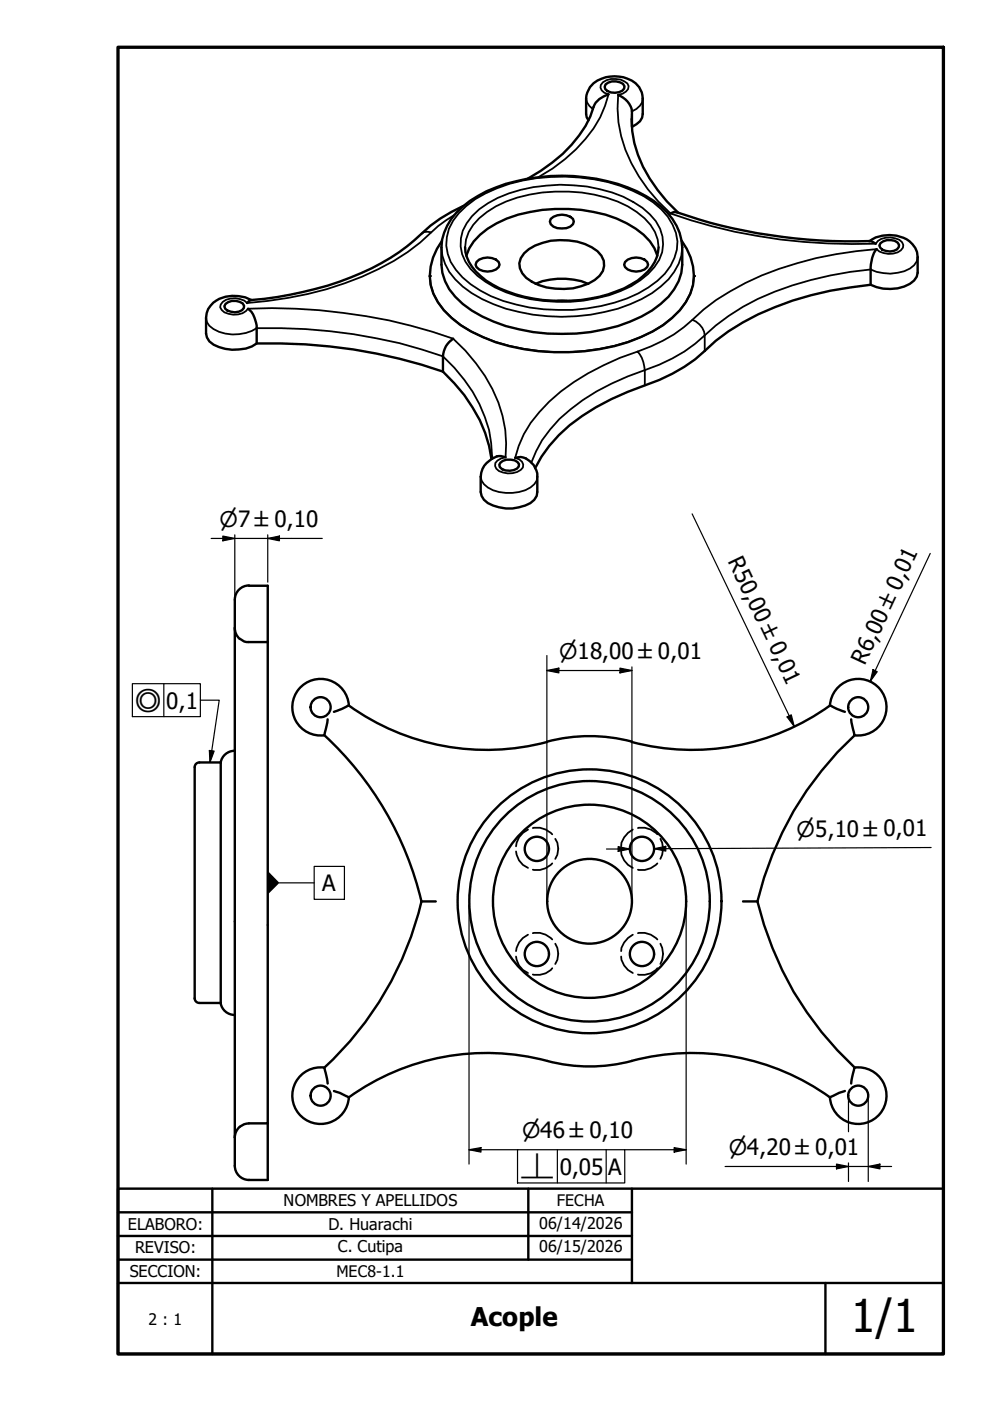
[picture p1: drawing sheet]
<svg xmlns="http://www.w3.org/2000/svg" width="210mm" height="297mm" viewBox="0 0 210 297" stroke-linecap="round" stroke-linejoin="round" font-family="sans-serif">
<!-- layer: Visible (ISO) -->
<g fill="none" stroke="#000" stroke-width=".51">
<path d="M128.4 17.9a3 3 0 0 1 3.7-.1l.3 .5a1.61 1.61 0 0 1-2 1.4 1.83 1.83 0 0 1-2.2-1.3zM129 20a4.6 4.6 0 0 0-3.1 2.7 24 24 0 0 1-8.8 11.8l-2.5 1.7-2.7 1.7M124.8 25.5l-.4-.6a11.6 11.6 0 0 1 .1-5.3 5.7 5.7 0 0 1 5.8-3.4 6.7 6.7 0 0 1 5.2 2.3l.6 1.1a14.9 14.9 0 0 1 0 5.3l-.4 .8-1.7 1.2M131.1 20.1a4.5 4.5 0 0 1 2.9 3.5v3.2M133.9 25.3a24.4 24.4 0 0 0 5.5 15l2 2.4 2.4 2.4M93.7 51a11.1 11.1 0 0 0 .4 14.8 27.1 27.1 0 0 0 13.9 7.6 46.1 46.1 0 0 0 27.8-1.9 19 19 0 0 0 10.6-9.2 11.6 11.6 0 0 0-1.9-11.3M96.8 45.1a25 25 0 0 1 12.7-6.7 40.1 40.1 0 0 1 25.6 2.2 17.6 17.6 0 0 1 8.3 7.3 16.5 16.5 0 0 1 .5 11.7 15.5 15.5 0 0 1-7.9 7.5 40.3 40.3 0 0 1-31.4 1.1 20.4 20.4 0 0 1-9.4-6.9l-.8-1.7a17.5 17.5 0 0 1-.2-10.3l.6-1.4 .9-1.5zM98.2 43.7a32.2 32.2 0 0 0-10.3 7.2 52.8 52.8 0 0 1-23.6 11 68.2 68.2 0 0 1-11.1 1.7l-.8 .6M98.6 52.4a8.3 8.3 0 0 0 3.3 6.1 25.3 25.3 0 0 0 15.2 5.2 29.6 29.6 0 0 0 18.1-4.2 9.5 9.5 0 0 0 4.4-7.1M98.9 54.2a11.5 11.5 0 0 1 6.4-6.8 32.8 32.8 0 0 1 23.1-1.9 20.3 20.3 0 0 1 9.4 5.7l.9 1.4 .7 1.6M101 55.5a3.4 3.4 0 0 1 4.7 0l.2 .6a2.32 2.32 0 0 1-2.5 1.5 2.32 2.32 0 0 1-2.6-1.5zM111.1 53.7a12.5 12.5 0 0 1 11.3-2.5 8.7 8.7 0 0 1 5.1 3 3.6 3.6 0 0 1-1.4 5.2 13.5 13.5 0 0 1-14.5-.5 3.5 3.5 0 0 1-.5-5.2z"/>
<path d="M116.8 46.4a3.5 3.5 0 0 1 4.7 0l.2 .6a2.16 2.16 0 0 1-2.6 1.4 2.16 2.16 0 0 1-2.5-1.4zM132.5 55.5a3.4 3.4 0 0 1 4.7 0l.2 .6a2.32 2.32 0 0 1-2.5 1.5 2.32 2.32 0 0 1-2.6-1.5zM142.2 45.3l.7-.4 .6 .1a115.2 115.2 0 0 0 41 6.1l1.2 .6M184.3 51.2a7.6 7.6 0 0 1 8.5 0 4.3 4.3 0 0 1 1.8 3.3v3.3a3.7 3.7 0 0 1-2.9 3 9.6 9.6 0 0 1-7.1-.4M185.9 52.8a6.9 6.9 0 0 0-1.3 4.3v3.3M186.7 51.5a2.94 2.94 0 0 1 3.6-.1l.3 .5a1.61 1.61 0 0 1-1.9 1.4l-1.6-.4-.7-.8zM47.8 64.4a2.94 2.94 0 0 1 3.6-.1l.4 .5a1.61 1.61 0 0 1-2 1.4l-1.6-.4-.4-.3-.2-.6zM52.6 65.5a5.4 5.4 0 0 1 1.8 4.1v3.2M53.3 63.6a7 7 0 0 0-8.7 1.2l-.5 .7a11.1 11.1 0 0 0-.2 6.1 4.9 4.9 0 0 0 3.9 2.4 9.3 9.3 0 0 0 6.6-1.2 111.1 111.1 0 0 1 39.5 6M93.9 78.8a33.1 33.1 0 0 1 9.8 15.7l.5 2.8M96.1 71.8a4.7 4.7 0 0 0-2.2 3.8v3.2M113.5 60.2a14.7 14.7 0 0 1 11.2 0"/>
<path d="M118.2 63.8h1.9M184.6 60.4a69.2 69.2 0 0 0-27.1 8l-3 1.8-2.7 2a35.5 35.5 0 0 1-15.1 9.5 47.7 47.7 0 0 0-18.2 10.6l-2 2.2-1.7 2.3-1.3 2.4M104.3 96.8v.5M106.1 98.1a2.81 2.81 0 0 1 3.9 .3 1.61 1.61 0 0 1-1.9 1.4 1.81 1.81 0 0 1-2.2-1.3zM107.2 97a2.83 2.83 0 0 0-3 .3 4.5 4.5 0 0 0-2.3 3.8v3.2a3.4 3.4 0 0 0 2.6 2.9 8.7 8.7 0 0 0 8.8-1.2l.5-.9a15.7 15.7 0 0 0-.1-5.4 3.7 3.7 0 0 0-4.5-2.6M49.8 133.2a3 3 0 0 0 1 2.3M52.8 124.2h4v11.9h-4.5l-.5-.1-.9-.6M52.8 124.1a3 3 0 0 0-3 3.1v120a3 3 0 0 0 3 3h4v-12M56.8 136.1v102.1h-4l-1 .2-.9 .5M49.7 159.2h.1a3 3 0 0 0-3 2.5M69.5 152.5l-.8 3.4M74 149.5l-1.5 .8-1.7 .6"/>
<path d="M116 157.3a49.9 49.9 0 0 1-42-7.7 6 6 0 0 0-6.5-5.7 6 6 0 0 0-5.5 6.7 6 6 0 0 0 6.8 5.3 70 70 0 0 1 20.6 35.2M134 157.2a35 35 0 0 0-18 0M176 149.5l1.4 .8 1.7 .6M180.5 152.5l.7 3.4a69.7 69.7 0 0 0-20.6 35.2M181.2 155.9a6 6 0 0 0 6.7-5.3 6 6 0 0 0-5.4-6.6 6 6 0 0 0-6.5 5.6 50 50 0 0 1-42.1 7.7M41.3 162.7v49M42.3 161.7a.98 .98 0 0 0-1 .9M42.3 161.7h4.5M46.8 161.7v50.9M89.3 191.1h3.1M89.4 191.1a70 70 0 0 1-20.6 35.3M157.5 191.1h3.1"/>
<path d="M160.6 191.1a69.7 69.7 0 0 0 20.6 35.3l-.7 3.3M41.3 211.7a.98 .98 0 0 0 1 .9M42.3 212.6h4.5M46.8 212.7a3 3 0 0 0 3 2.5h-.1M50.8 238.9a3 3 0 0 0-1 2.3M68.7 226.4l.8 3.3M68.7 226.3a6 6 0 0 0-6.7 5.4 6 6 0 0 0 5.5 6.6 6 6 0 0 0 6.5-5.6M70.8 231.3l1.2 .4 2 1M116 224.9a50 50 0 0 0-42.1 7.8M116 224.9a35 35 0 0 0 18 0M134 224.9a50 50 0 0 1 42 7.8M179.1 231.3l-1.2 .4-1.9 1"/>
<path d="M181.2 226.3a6 6 0 0 1 6.7 5.4 6 6 0 0 1-5.4 6.6 6 6 0 0 1-6.5-5.6"/>
<circle cx="68" cy="149.9" r="2.13"/>
<circle cx="182" cy="149.9" r="2.13"/>
<circle cx="113.8" cy="180" r="2.57"/>
<circle cx="136.1" cy="180" r="2.57"/>
<circle cx="125" cy="191.1" r="28"/>
<circle cx="125" cy="191.1" r="25.5"/>
<circle cx="125" cy="191.1" r="20.5"/>
<circle cx="125" cy="191.1" r="9"/>
<circle cx="113.8" cy="202.3" r="2.57"/>
<circle cx="136.1" cy="202.3" r="2.57"/>
<circle cx="68" cy="232.3" r="2.13"/>
<circle cx="182" cy="232.3" r="2.13"/>
</g>
<!-- layer: Visible Narrow (ISO) -->
<g fill="none" stroke="#000" stroke-width=".38">
<path d="M114.2 37.5a32.3 32.3 0 0 0 13.1-12.6l1-2.4 .7-2.5a1.65 1.65 0 0 1-1.6-2 4 4 0 0 1 5.6-.3l.3 .6a2.22 2.22 0 0 1-2.2 1.8 27.3 27.3 0 0 0 6.3 20l2.2 2.6 2.6 2.6a118 118 0 0 0 43.5 6.4 3.9 3.9 0 0 1 5.6-.3l.2 .5a2.08 2.08 0 0 1-2.1 1.9 4.1 4.1 0 0 1-3.5-1 75.8 75.8 0 0 0-27.8 7.2 40.6 40.6 0 0 0-11.3 7.8M124.3 20.9l.2 .8 .5 .8 .7 .7M136.3 20.9a3.2 3.2 0 0 1-2.3 2.7l-.1 1.7M91.1 58.5a11.7 11.7 0 0 0 4.7 8.9 30.7 30.7 0 0 0 15.3 6.6 44.7 44.7 0 0 0 27.3-3.7 20.6 20.6 0 0 0 7-6.2l1-1.9 .5-1.8 .2-1.9M91.4 49.3a47.7 47.7 0 0 1-18.3 10.8 78.4 78.4 0 0 1-20.7 4.1 4.2 4.2 0 0 0-5.2-.2l-.4 .6-.1 .5a2.76 2.76 0 0 0 2.8 1.6 3.3 3.3 0 0 0 3.1-1.2 118.7 118.7 0 0 1 43.5 6.3 32.8 32.8 0 0 1 11 19.3l.2 2.9-.1 3a2.08 2.08 0 0 0-2.2 1.8l.2 .6a4.1 4.1 0 0 0 5.7-.3 1.67 1.67 0 0 0-1.7-2 22.8 22.8 0 0 1 7.3-12 50.4 50.4 0 0 1 18.7-10.6 6.2 6.2 0 0 1 1.5 4 47.1 47.1 0 0 0-18.1 10.3 23.4 23.4 0 0 0-6 9.3M93.6 52.4a11 11 0 0 0 4.5 8.4 31.1 31.1 0 0 0 14.9 5.9 39.7 39.7 0 0 0 23-3.3 17.2 17.2 0 0 0 7.9-7.5l.6-1.7 .2-1.8M96.3 45.6l-3.4 2.3-1.5 1.4-1.5-.1-.6 .4M97.3 45.2a25.4 25.4 0 0 1 13.5-6.9 39.9 39.9 0 0 1 23.3 2.1 15 15 0 0 1 9.2 9 9.1 9.1 0 0 1-2.3 8.6 24.7 24.7 0 0 1-13.6 6.9 39.5 39.5 0 0 1-23.3-2.1 18.3 18.3 0 0 1-8.5-7.3 9 9 0 0 1 1.7-10.3zM98.6 52.4a8.4 8.4 0 0 1 3-6.1 23.5 23.5 0 0 1 13.3-5.5 32.1 32.1 0 0 1 18.2 2.9 12.3 12.3 0 0 1 6.3 7.1l.2 1.6M100.1 45.8a22.7 22.7 0 0 1 13-6.1 32.6 32.6 0 0 1 21.2 3.1 11.9 11.9 0 0 1 6.2 7.4 7.5 7.5 0 0 1-1.8 6.4 20.2 20.2 0 0 1-12.2 6.6 34.1 34.1 0 0 1-21.5-2.3 13.7 13.7 0 0 1-7-7 8.1 8.1 0 0 1 2.1-8.1zM194.6 54.5a3.6 3.6 0 0 1-2.9 3 9.6 9.6 0 0 1-7.1-.4 70.5 70.5 0 0 0-27.1 8l-3 1.9-2.7 2-2.4 2.1v3.3M43.7 67.4a3.5 3.5 0 0 0 2.7 2.9 9.3 9.3 0 0 0 8-.7 111.1 111.1 0 0 1 39.5 6 32 32 0 0 1 9.8 15.6l.4 2.8 .2 2.8"/>
<path d="M135.2 74.5a32.1 32.1 0 0 0 11.6-6.7 4.1 4.1 0 0 1 2.6 3.3 31.9 31.9 0 0 1-12.7 7.4v3.2M101.9 101.1a3.6 3.6 0 0 0 2.6 2.8 9.6 9.6 0 0 0 8-.5l.8-.7 .5-.8 .1-.8"/>
</g>
<!-- layer: Visible (ISO) -->
<g fill="#000">
<circle cx="91.1" cy="58.5" r=".25"/>
<circle cx="147.1" cy="58.5" r=".25"/>
</g>
<!-- layer: Hidden (ISO) -->
<g fill="none" stroke="#000" stroke-width=".38">
<path d="M112 175.9a4.3 4.3 0 0 0-2.6 3.5M113 175.6a4.3 4.3 0 0 1 4.1 1.3M117.7 177.8a3.9 3.9 0 0 1 0 4.3M134.2 175.9a4.4 4.4 0 0 0-2.5 3.5M135.3 175.6a4.3 4.3 0 0 1 4.1 1.3M140 177.8a4.2 4.2 0 0 1 0 4.3M109.4 180.5a4.1 4.1 0 0 0 2.6 3.5M112 198.2a4.3 4.3 0 0 0-2.6 3.5M113 197.9a4.3 4.3 0 0 1 4.1 1.3M117.1 183.1a4.4 4.4 0 0 1-4.1 1.3M131.7 180.5a4.2 4.2 0 0 0 2.5 3.5M134.2 198.2a4.4 4.4 0 0 0-2.5 3.5"/>
<path d="M135.3 197.9a4.3 4.3 0 0 1 4.1 1.3M139.4 183.1a4.4 4.4 0 0 1-4.1 1.3M109.4 202.8a4.1 4.1 0 0 0 2.6 3.5M117.1 205.3a4 4 0 0 1-4.1 1.3M117.7 200.1a4 4 0 0 1 0 4.3M131.7 202.8a4.2 4.2 0 0 0 2.5 3.5M139.4 205.3a4 4 0 0 1-4.1 1.3M140 200.1a4.4 4.4 0 0 1 0 4.3"/>
</g>
<!-- layer: Title (ANSI) -->
<path d="M25 252h175v35.1h-175zM25 257h109M45 252v35.1M112 252v15.1M134 252v20M25 272h175M25 267.1h109M25 262.1h109M175 272v15.1" fill="none" stroke="#000" stroke-width=".51"/>
<!-- layer: Border (ANSI) -->
<path d="M25 10h175v277.1h-175z" fill="none" stroke="#000" stroke-width=".7"/>
<!-- layer: Dimension (ISO) -->
<g fill="none" stroke="#000" stroke-width=".25">
<path d="M44.8 114.2h23.5M47.2 113.7l2.6 .5-2.6 .5zM49.8 113.4v13M56.8 114.2l2.4-.5v1zM56.8 113.4v10M146.7 109l21.7 45M197.2 117.3l-12.7 27.1M116 139v52.1M116 142.2l2.5-.5v1zM116 142.2h18M131.4 141.7l2.6 .5-2.6 .5zM134 141.4v49.7"/>
<path d="M166.9 152l.9-.4 .6 2.4zM185.1 142l.9 .4-1.5 2zM131.1 179.5l2.4 .5-2.4 .5zM138.7 179.9l2.5-.5v1.1zM197.4 179.7l-58.7 .2h2.5M99.4 191.9v54.9M128.6 180h4.9M145.5 191.9v54.9M179.9 232.3v7.7M184.1 232.3v18.2M99.4 243.8l2.6-.5v1zM99.4 243.8h10.3"/>
<path d="M132.5 243.8h13M142.9 243.3l2.6 .5-2.6 .5zM153.7 247.3h35.3M177.4 246.8l2.5 .5-2.5 .5zM179.9 246.6v3.9M184.1 247.3l2.5-.5v1z"/>
</g>
<path d="M47.2 113.7l2.6 .5-2.6 .5zM56.8 114.2l2.4-.5v1zM116 142.2l2.5-.5v1zM131.4 141.7l2.6 .5-2.6 .5zM166.9 152l.9-.4 .6 2.4zM185.1 142l.9 .4-1.5 2zM138.7 179.9l2.5-.5v1.1zM131.1 179.5l2.4 .5-2.4 .5zM99.4 243.8l2.6-.5v1zM142.9 243.3l2.6 .5-2.6 .5zM177.4 246.8l2.5 .5-2.5 .5zM184.1 247.3l2.5-.5v1z" fill="#000"/>
<!-- layer: Symbol (ISO) -->
<path d="M28.1 145h14.4v6.9h-14.4zM34.7 145v6.9M42.5 148.4h4l-2 13.3M44.4 159.1l1 .1-.9 2.5zM59.2 187.2h7.4M66.6 183.7h6.4v7h-6.4zM109.7 243.8h22.8v7h-22.8zM118.2 243.8v7M128.5 243.8v7" fill="none" stroke="#000" stroke-width=".25"/>
<path d="M44.4 159.1l1 .1-.9 2.5zM56.8 184.6l2.4 2.6-2.4 2.5z" fill="#000"/>
<text font-size="9.6" x="180.4" y="282.4">1/1</text>
<text font-size="5.5" x="99.8" y="281.2">Acople</text>
<g font-size="4.8">
<text x="154.2" y="118.9" transform="rotate(64 154.2 118.9)">R50,00 ±0,01</text>
<text x="183.4" y="141.3" transform="rotate(-65 183.4 141.3)">R6,00 ±0,01</text>
<text x="35.2" y="150.2">0,1</text>
<text x="68.3" y="188.9">A</text>
<text x="118.7" y="249">0,05</text>
<text x="129" y="249">A</text>
</g>
<g font-size="4.6">
<text x="46.5" y="111.7">⌀7 ±0,10</text>
<text x="118.6" y="139.7">⌀18,00 ±0,01</text>
<text x="28.6" y="150.9">◎</text>
<text x="168.9" y="177.4">⌀5,10 ±0,01</text>
<text x="110.7" y="241.3">⌀46 ±0,10</text>
<text x="154.5" y="245">⌀4,20 ±0,01</text>
<text x="110.2" y="249.9">⟂</text>
</g>
<g font-size="3.4">
<text x="60.1" y="255.8">NOMBRES Y APELLIDOS</text>
<text x="118" y="255.8">FECHA</text>
<text x="27.1" y="260.8">ELABORO:</text>
<text x="69.7" y="260.8">D. Huarachi</text>
<text x="114.3" y="260.6">06/14/2026</text>
<text x="28.6" y="265.7">REVISO:</text>
<text x="71.6" y="265.4">C. Cutipa</text>
<text x="114.3" y="265.5">06/15/2026</text>
<text x="27.5" y="270.7">SECCION:</text>
<text x="71.3" y="270.7">MEC8-1.1</text>
<text x="31.5" y="280.9">2 : 1</text>
</g>
</svg>
